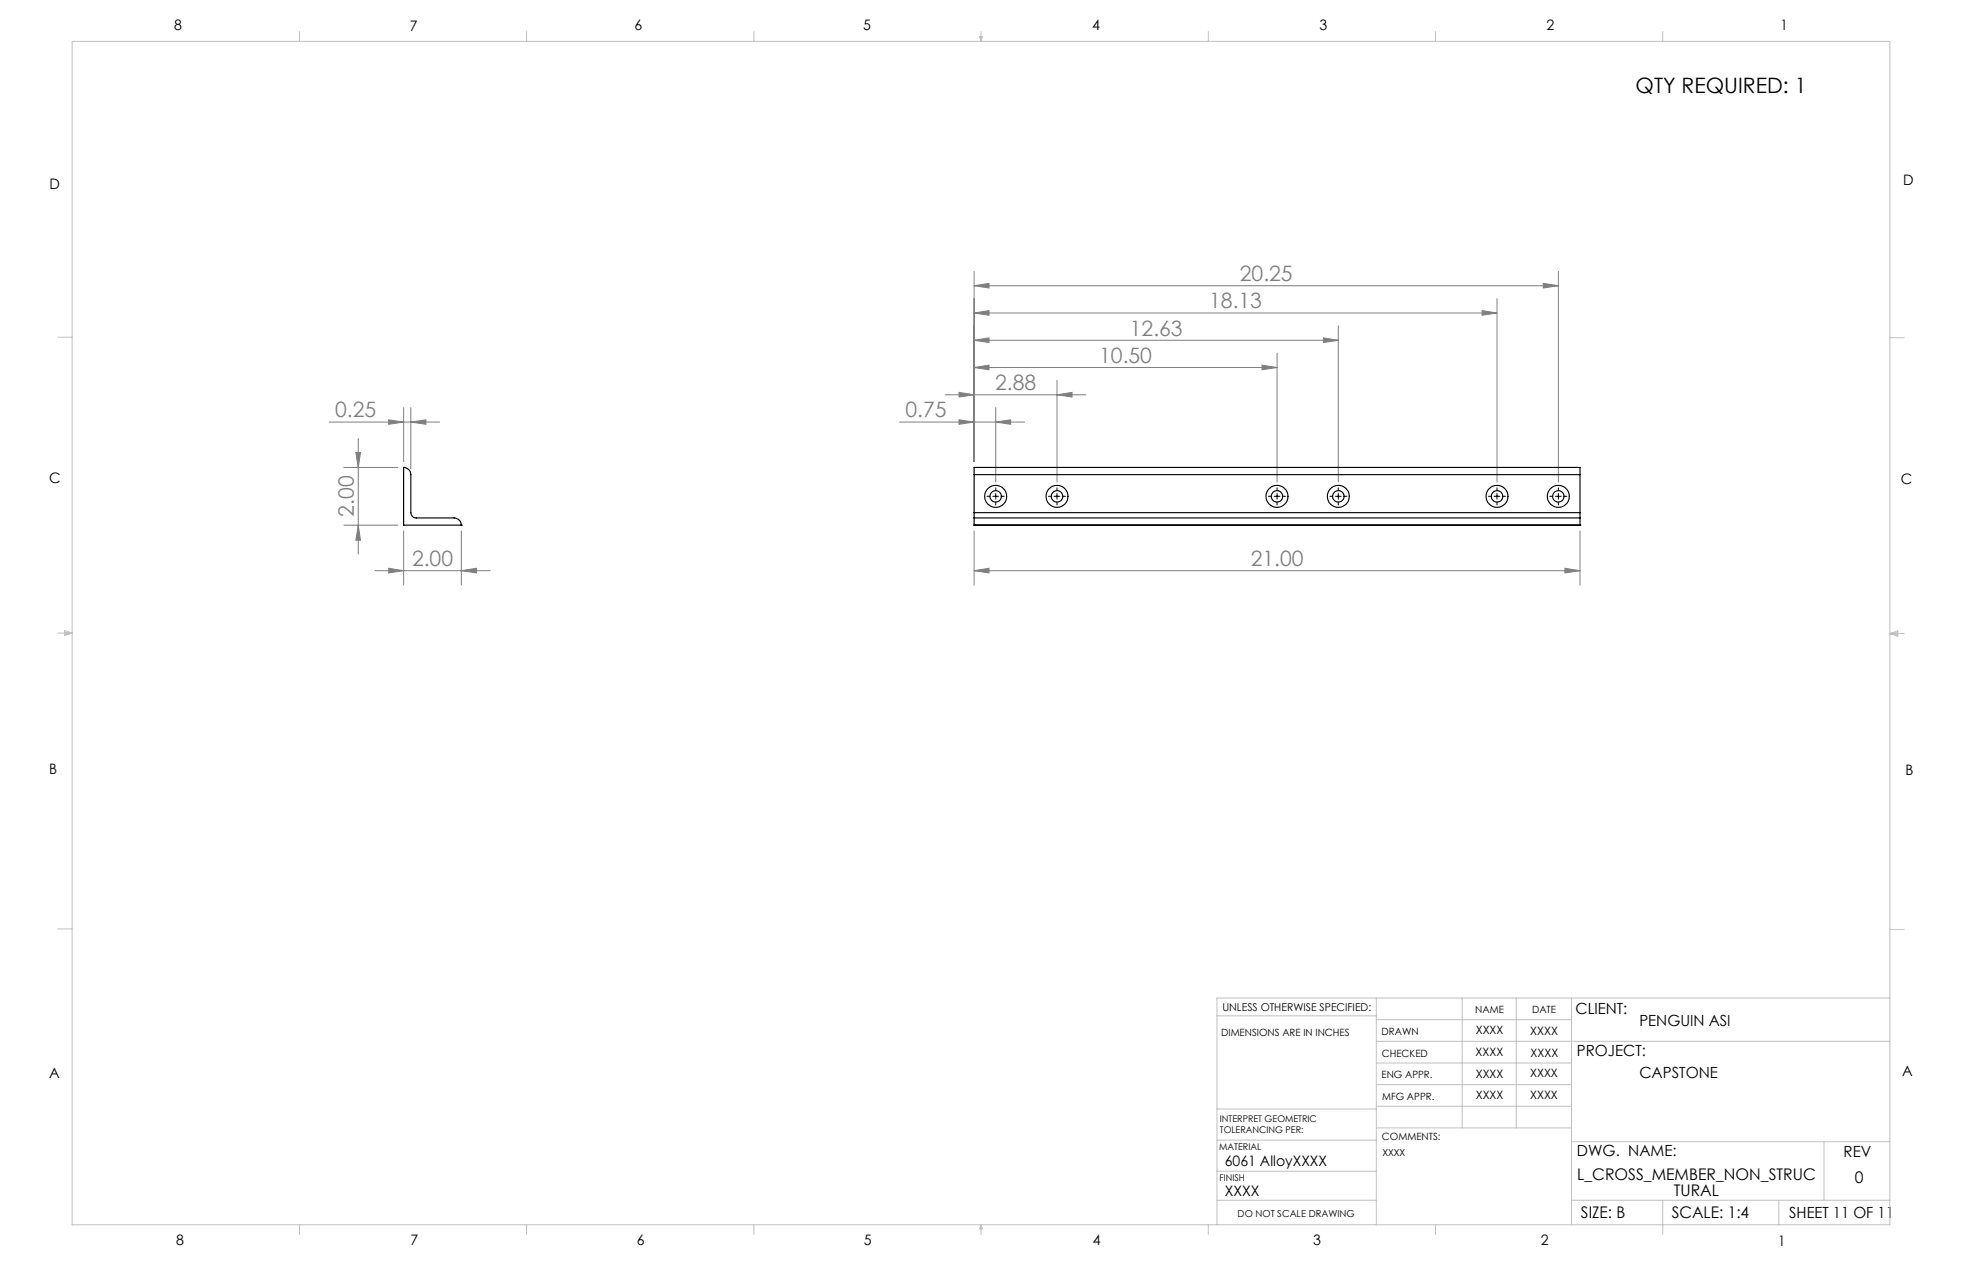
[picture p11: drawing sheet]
<svg xmlns="http://www.w3.org/2000/svg" width="432mm" height="279mm" viewBox="0 0 432 279" stroke-linecap="round" stroke-linejoin="round" font-family="sans-serif">
<g fill="none" stroke="#808080" stroke-width=".22">
<path d="M214.4 59.7v41.9M343 59.7v46.3M214.4 74.9l3.3-.6v1.1zM214.4 68.9l3.3-.6v1.1zM214.4 62.9l3.3-.6v1.1zM214.4 74.9h80.1M214.4 68.9h115.1M214.4 62.9h128.6M281.1 77.7v28.3M291.3 74.3l3.2 .6-3.2 .5zM294.5 71.7v34.3M326.2 68.3l3.3 .6-3.3 .5z"/>
<path d="M329.5 65.7v40.3M339.7 62.3l3.3 .6-3.3 .5zM72.4 92.9h24.4M78.3 99.6h1l-.5 3.2zM78.8 96.5v25.4M85.5 92.4l3.3 .5-3.3 .4zM88.8 89.7v11.9M90.4 92.9l3.3-.5v.9zM90.4 89.7v13.5M198 92.9h27.5M208 86.9h31M211.1 92.4l3.3 .5-3.3 .4z"/>
<path d="M211.1 86.3l3.3 .6-3.3 .4zM214.4 80.9l3.3-.6v1.1zM214.4 80.9h66.7M219.1 92.9l3.3-.5v.9zM219.1 89.7v16.3M232.6 86.9l3.3-.6v1zM232.6 83.7v22.3M277.7 80.3l3.4 .6-3.4 .5zM75.7 102.8h11.9M75.7 115.5h11.9M78.8 115.5l.5 3.4h-1zM88.8 116.8v11.9"/>
<path d="M101.5 116.8v11.9M214.4 116.8v11.9M347.7 116.8v11.9M82.5 125.6h25.4M85.5 125l3.3 .6-3.3 .4zM101.5 125.6l3.3-.6v1zM214.4 125.6l3.3-.6v1zM214.4 125.6h133.3M344.4 125l3.3 .6-3.3 .4z"/>
</g>
<g fill="none" stroke="#000" stroke-width=".22">
<path d="M217.2 109.2h.7M218.5 109.2h1.3M219.1 107.3v.6M219.1 108.5v1.3M219.1 110.5v.6M220.4 109.2h.6M230.8 109.2h.6M232 109.2h1.3M232.6 107.3v.6M232.6 108.5v1.3M232.6 110.5v.6M233.9 109.2h.6"/>
<path d="M279.2 109.2h.6M280.4 109.2h1.3M281.1 107.3v.6M281.1 108.5v1.3M281.1 110.5v.6M282.3 109.2h.6M292.7 109.2h.6M293.9 109.2h1.3M294.5 107.3v.6M294.5 108.5v1.3M294.5 110.5v.6M295.8 109.2h.6"/>
<path d="M327.6 109.2h.6M328.8 109.2h1.3M329.5 107.3v.6M329.5 108.5v1.3M329.5 110.5v.6M330.7 109.2h.7M341.1 109.2h.6M342.3 109.2h1.3M343 107.3v.6M343 108.5v1.3M343 110.5v.6M344.2 109.2h.6"/>
</g>
<g fill="none" stroke="#c0c0c0" stroke-width=".22">
<path d="M15.9 9.1h400v260.4h-400zM65.9 6.9v2.2M115.9 6.9v2.2M165.9 6.9v2.2M215.6 8h.6l-.3 1.1zM215.7 8l.2 1.1M215.9 6.9v2.2M216 8l-.1 1.1M265.9 6.9v2.2M315.9 6.9v2.2M365.9 6.9v2.2M12.7 74.2h3.2"/>
<path d="M415.9 74.3h3.2M12.7 139.3h3.2M14.2 139.1l1.7 .2M14.2 138.7l1.7 .6-1.7 .5zM15.9 139.3l-1.7 .3M415.9 139.4h3.2M415.9 139.4l1.8-.6v1.2zM415.9 139.4l1.8 .3M417.7 139.2l-1.8 .2M12.7 204.4h3.2M302.9 219.6v49.9M321.8 219.6v28.5"/>
<path d="M333.7 219.6v28.5M345.9 219.6v49.9M415.9 204.5h3.2M415.9 219.6h-148.1v49.9M267.8 223.5h35.1M302.9 229.1h113M302.9 233.9h43M302.9 224.3h43M302.9 238.6h43M267.8 257.7h35.1M267.8 250.8h35.1M267.8 244h35.1"/>
<path d="M302.9 248.1h43M302.9 243.4h43M345.9 251.2h70M401.4 251.2v12.9M65.9 269.5v2.1M115.9 269.5v2.1M165.9 269.5v2.1M215.9 269.5v2.1M215.9 269.5l.3 .8h-.6zM265.9 269.5v2.1M267.8 264.1h35.1M315.9 269.5v2.1"/>
<path d="M345.9 264.1h70M365.9 264.1v7.5M391.5 264.1v5.4"/>
</g>
<g fill="#808080">
<path d="M85.5 92.4l3.3 .5-3.3 .4zM90.4 92.9l3.3-.5v.9zM214.4 125.6l3.3-.6v1zM344.4 125l3.3 .6-3.3 .4z"/>
<path d="M85.5 125l3.3 .6-3.3 .4zM101.5 125.6l3.3-.6v1z"/>
<path d="M78.3 99.6h1l-.5 3.2zM78.8 115.5l.5 3.4h-1z"/>
<path d="M211.1 92.4l3.3 .5-3.3 .4zM219.1 92.9l3.3-.5v.9zM211.1 86.3l3.3 .6-3.3 .4zM232.6 86.9l3.3-.6v1zM214.4 80.9l3.3-.6v1.1zM277.7 80.3l3.4 .6-3.4 .5zM214.4 74.9l3.3-.6v1.1zM291.3 74.3l3.2 .6-3.2 .5zM214.4 68.9l3.3-.6v1.1zM326.2 68.3l3.3 .6-3.3 .5zM214.4 62.9l3.3-.6v1.1zM339.7 62.3l3.3 .6-3.3 .5z"/>
</g>
<g fill="none" stroke="#000" stroke-width=".25">
<path d="M88.8 102.8h.1M88.8 102.8a1.63 1.63 0 0 1 1.6 1.6v8.4a1.15 1.15 0 0 0 1.2 1.1h8.3a1.63 1.63 0 0 1 1.6 1.6M88.8 102.8v12.7h12.7M101.5 115.5h.1M214.4 115.5h.1M214.4 113.9v1.6M214.4 112.8v1.1M214.4 104.4v-1.6h133.3v1.6M214.4 113.9h133.3M214.4 115.5h133.3M214.4 112.8h133.3M214.4 104.4h133.3"/>
<path d="M214.4 104.4v8.4M347.7 115.5h.1M347.7 113.9v1.6M347.7 112.8v1.1M347.7 104.4v8.4"/>
<circle cx="219.1" cy="109.2" r="1.26"/>
<circle cx="219.1" cy="109.2" r="2.41"/>
<circle cx="232.6" cy="109.2" r="1.26"/>
<circle cx="232.6" cy="109.2" r="2.42"/>
<circle cx="281" cy="109.2" r="1.26"/>
<circle cx="281" cy="109.2" r="2.41"/>
<circle cx="294.5" cy="109.2" r="1.26"/>
<circle cx="294.5" cy="109.2" r="2.42"/>
<circle cx="329.5" cy="109.2" r="1.26"/>
<circle cx="329.5" cy="109.2" r="2.42"/>
<circle cx="342.9" cy="109.2" r="1.26"/>
<circle cx="343" cy="109.2" r="2.41"/>
</g>
<text font-size="4.7" x="360" y="20.4">QTY REQUIRED: 1</text>
<g font-size="4.7" fill="#808080">
<text x="272.9" y="61.8">20.25</text>
<text x="266.1" y="67.8">18.13</text>
<text x="248.7" y="73.8">12.63</text>
<text x="241.9" y="79.8">10.50</text>
<text x="219" y="85.8">2.88</text>
<text x="73.7" y="91.8">0.25</text>
<text x="199.3" y="91.8">0.75</text>
<text x="77.8" y="113.7" transform="rotate(-90 77.8 113.7)">2.00</text>
<text x="90.7" y="124.5">2.00</text>
<text x="275.2" y="124.5">21.00</text>
</g>
<g font-size="3.5">
<text x="347.1" y="259.6">L_CROSS_MEMBER_NON_STRUC</text>
<text x="368.4" y="263.2">TURAL</text>
<text x="408.2" y="260.2">0</text>
<text x="347.9" y="268">SIZE: B</text>
<text x="367.9" y="268">SCALE: 1:4</text>
</g>
<g font-size="3.4">
<text x="346.8" y="223.1">CLIENT:</text>
<text x="360.8" y="225.8">PENGUIN ASI</text>
<text x="347.1" y="232.3">PROJECT:</text>
<text x="360.8" y="237.1">CAPSTONE</text>
<text x="347.1" y="254.2">DWG. NAME:</text>
<text x="405.7" y="254.5">REV</text>
<text x="393.8" y="267.9">SHEET 11 OF 11</text>
</g>
<g font-size="3.2">
<text x="38.3" y="6.7">8</text>
<text x="90.2" y="6.7">7</text>
<text x="139.7" y="6.5">6</text>
<text x="190" y="6.5">5</text>
<text x="240.4" y="6.5">4</text>
<text x="290.4" y="6.7">3</text>
<text x="340.4" y="6.5">2</text>
<text x="391.9" y="6.7">1</text>
<text x="10.9" y="41.6">D</text>
<text x="418.9" y="40.7">D</text>
<text x="10.9" y="106.3">C</text>
<text x="418.4" y="106.4">C</text>
<text x="10.8" y="170.2">B</text>
<text x="419.4" y="170.6">B</text>
<text x="10.8" y="237.2">A</text>
<text x="418.6" y="236.8">A</text>
<text x="269.6" y="256.5">6061 AlloyXXXX</text>
<text x="269.6" y="263.2">XXXX</text>
<text x="38.8" y="273.8">8</text>
<text x="90.4" y="273.8">7</text>
<text x="140.2" y="273.8">6</text>
<text x="190.1" y="273.9">5</text>
<text x="240.5" y="273.8">4</text>
<text x="289" y="273.9">3</text>
<text x="339.1" y="273.8">2</text>
<text x="391.4" y="274.1">1</text>
</g>
<g font-size="2.5">
<text x="324.8" y="227.6">XXXX</text>
<text x="336.8" y="227.7">XXXX</text>
<text x="324.8" y="232.3">XXXX</text>
<text x="336.8" y="232.5">XXXX</text>
<text x="324.8" y="237.1">XXXX</text>
<text x="336.8" y="237">XXXX</text>
<text x="324.8" y="241.9">XXXX</text>
<text x="336.8" y="241.8">XXXX</text>
</g>
<text font-size="2.4" x="269" y="222.4">UNLESS OTHERWISE SPECIFIED:</text>
<g font-size="2.2">
<text x="268.8" y="228">DIMENSIONS ARE IN INCHES</text>
<text x="304.1" y="227.7">DRAWN</text>
<text x="324.7" y="222.9">NAME</text>
<text x="337.2" y="222.9">DATE</text>
<text x="304.1" y="232.6">CHECKED</text>
<text x="304" y="237.2">ENG APPR.</text>
<text x="304.2" y="241.9">MFG APPR.</text>
<text x="304.1" y="250.9">COMMENTS:</text>
</g>
<g font-size="2.1">
<text x="304.2" y="254.3">XXXX</text>
<text x="272.4" y="267.8">DO NOT SCALE DRAWING</text>
</g>
<g font-size="2">
<text x="268.5" y="246.8">INTERPRET GEOMETRIC</text>
<text x="268.5" y="249.4">TOLERANCING PER:</text>
<text x="268.3" y="252.9">MATERIAL</text>
<text x="268.4" y="259.7">FINISH</text>
</g>
</svg>
